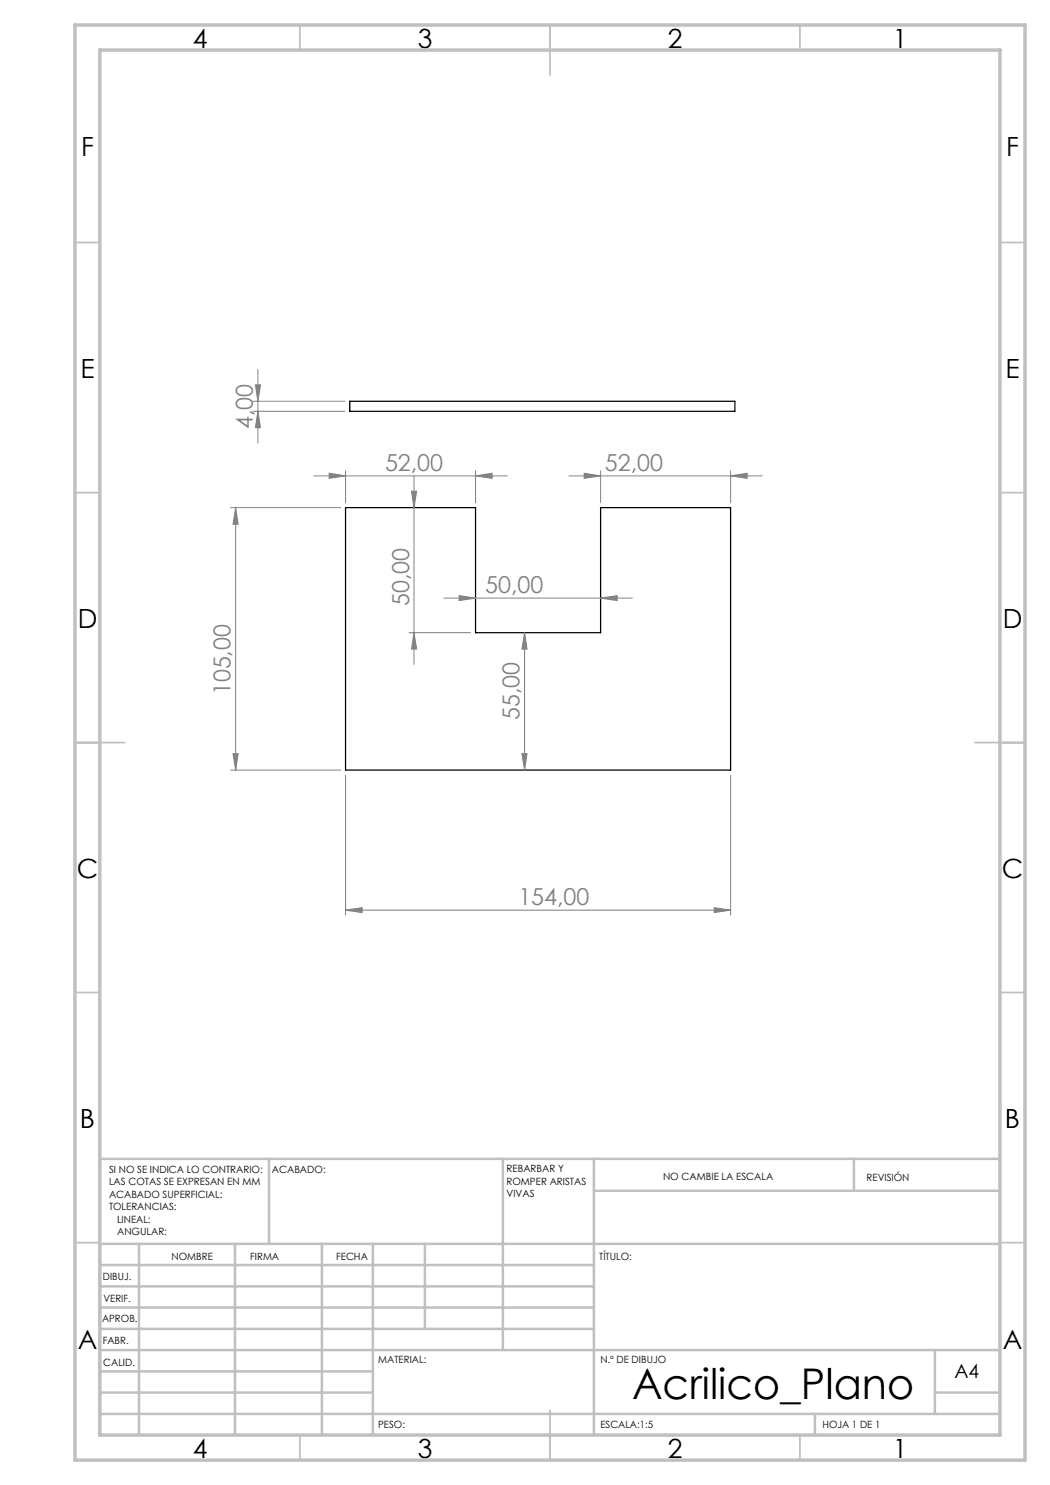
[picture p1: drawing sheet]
<svg xmlns="http://www.w3.org/2000/svg" width="210mm" height="297mm" viewBox="0 0 210 297" stroke-linecap="round" stroke-linejoin="round" font-family="sans-serif">
<path d="M70 80.3h77v2h-77zM69.1 101.5h26v25h25v-25h26v52.5h-77z" fill="none" stroke="#000" stroke-width=".25"/>
<g fill="none" stroke="#808080" stroke-width=".2">
<path d="M51.1 77h1l-.5 3.3zM51.6 73.9v14.7M50.6 80.3h18.4M50.6 82.3h18.4M51.6 82.3l.5 3.2h-1zM62.8 95.2h38.7M65.8 94.6l3.3 .6-3.3 .5zM69.1 94.2v6.3M82.3 98.2h1l-.5 3.3zM82.8 95.2v37.7M95.1 95.2l3.3-.6v1.1zM95.1 94.2v6.3"/>
<path d="M113.8 95.2h38.7M116.8 94.6l3.3 .6-3.3 .5zM120.1 94.2v6.3M146.1 95.2l3.3-.6v1.1zM146.1 94.2v6.3M46.1 101.5h22M47.1 101.5v52.5M47.1 101.5l.5 3.3h-1zM88.8 119.6h37.7M91.8 119.1l3.3 .5-3.3 .5zM120.1 119.6l3.3-.5v1zM81.8 126.5h12.3"/>
<path d="M82.8 126.5l.5 3.3h-1zM104.9 126.5v27.5M104.9 126.5l.5 3.3h-1zM46.1 154h22M46.6 150.7h1l-.5 3.3zM69.1 155v28M104.4 150.7h1l-.5 3.3zM146.1 155v28M69.1 182l3.3-.5v1zM69.1 182h77M142.8 181.5l3.3 .5-3.3 .5z"/>
</g>
<g fill="none" stroke="#c0c0c0" stroke-width=".35">
<path d="M60 5v5M110 5v10M160 5v5M15 48.5h5M200 48.5h5M15 98.5h5M200 98.5h5M15 148.5h10M195 148.5h10M15 198.5h5M200 198.5h5M15 248.5h5"/>
<path d="M200 248.5h5M60 287v5M110 282v10M160 287v5"/>
</g>
<g fill="none" stroke="#c0c0c0" stroke-width=".5">
<path d="M53.8 231.8v17M100.6 231.8v38.2M118.8 231.8v55.2M118.8 238.2h81.2M170.8 231.8v6.4M200 231.8h-180v55.2M20 248.8h180M20 257.3h98.8M20 253h98.8M27.8 248.8v38.2M47 248.8v38.2M64.4 248.8v38.2"/>
<path d="M74.6 248.8v38.2M85 248.8v17M20 265.8h98.8M20 261.5h98.8M20 278.5h54.6M20 274.3h54.6M20 270h180M187 278.5h13M187 270v12.8M20 282.8h180M163 282.8v4.2"/>
</g>
<path d="M15 5h190v287h-190zM20 10h180v277h-180z" fill="none" stroke="#c0c0c0" stroke-width=".7"/>
<g fill="#808080">
<path d="M120.1 119.6l3.3-.5v1zM91.8 119.1l3.3 .5-3.3 .5zM95.1 95.2l3.3-.6v1.1zM65.8 94.6l3.3 .6-3.3 .5zM146.1 95.2l3.3-.6v1.1zM116.8 94.6l3.3 .6-3.3 .5z"/>
<path d="M69.1 182l3.3-.5v1zM142.8 181.5l3.3 .5-3.3 .5z"/>
<path d="M82.8 126.5l.5 3.3h-1zM82.3 98.2h1l-.5 3.3z"/>
<path d="M47.1 101.5l.5 3.3h-1zM46.6 150.7h1l-.5 3.3zM104.9 126.5l.5 3.3h-1zM104.4 150.7h1l-.5 3.3zM51.1 77h1l-.5 3.3zM51.6 82.3l.5 3.2h-1z"/>
</g>
<text font-size="8.5" x="126.4" y="279.7">Acrilico_Plano</text>
<g font-size="5.3">
<text x="38.5" y="9.5">4</text>
<text x="83.5" y="9.5">3</text>
<text x="133.6" y="9.5">2</text>
<text x="178.6" y="9.5">1</text>
<text x="16.2" y="31.3">F</text>
<text x="201.2" y="31.3">F</text>
<text x="16.1" y="75.5">E</text>
<text x="201.1" y="75.5">E</text>
<text x="15.5" y="125.5">D</text>
<text x="200.5" y="125.5">D</text>
<text x="15.4" y="175.5">C</text>
<text x="200.4" y="175.5">C</text>
<text x="16" y="225.5">B</text>
<text x="201" y="225.5">B</text>
<text x="15.5" y="269.8">A</text>
<text x="200.5" y="269.8">A</text>
<text x="38.5" y="291.5">4</text>
<text x="83.5" y="291.5">3</text>
<text x="133.6" y="291.5">2</text>
<text x="178.6" y="291.5">1</text>
</g>
<g font-size="4.7" fill="#808080">
<text x="50.6" y="85.8" transform="rotate(-90 50.6 85.8)">4,00</text>
<text x="77" y="94.1">52,00</text>
<text x="121" y="94.1">52,00</text>
<text x="97" y="118.6">50,00</text>
<text x="81.8" y="121.3" transform="rotate(-90 81.8 121.3)">50,00</text>
<text x="46.1" y="139.1" transform="rotate(-90 46.1 139.1)">105,00</text>
<text x="103.9" y="144" transform="rotate(-90 103.9 144)">55,00</text>
<text x="103.7" y="181">154,00</text>
</g>
<text font-size="3.9" x="190.9" y="275.5">A4</text>
<g font-size="2">
<text x="21.8" y="234.6">SI NO SE INDICA LO CONTRARIO:</text>
<text x="21.8" y="237.1">LAS COTAS SE EXPRESAN EN MM</text>
<text x="21.8" y="239.6">ACABADO SUPERFICIAL:</text>
<text x="54.4" y="234.6">ACABADO:</text>
<text x="101.3" y="234.5">REBARBAR Y</text>
<text x="101.3" y="237">ROMPER ARISTAS</text>
<text x="101.3" y="239.5">VIVAS</text>
<text x="132.6" y="236">NO CAMBIE LA ESCALA</text>
<text x="173.3" y="236.2">REVISIÓN</text>
<text x="21.8" y="242.1">TOLERANCIAS:</text>
<text x="23.4" y="244.6">LINEAL:</text>
<text x="23.4" y="247.1">ANGULAR:</text>
<text x="34.3" y="252">NOMBRE</text>
<text x="50" y="251.9">FIRMA</text>
<text x="67.2" y="251.9">FECHA</text>
<text x="119.9" y="251.9">TÍTULO:</text>
<text x="20.6" y="256.1">DIBUJ.</text>
<text x="20.7" y="260.3">VERIF.</text>
<text x="20.4" y="264.4">APROB.</text>
<text x="20.5" y="268.8">FABR.</text>
<text x="20.7" y="273.1">CALID.</text>
<text x="75.6" y="272.5">MATERIAL:</text>
<text x="120.1" y="272.5">N.º DE DIBUJO</text>
<text x="75.6" y="285.5">PESO:</text>
<text x="120.1" y="285.6">ESCALA:1:5</text>
<text x="164.5" y="285.6">HOJA 1 DE 1</text>
</g>
</svg>
